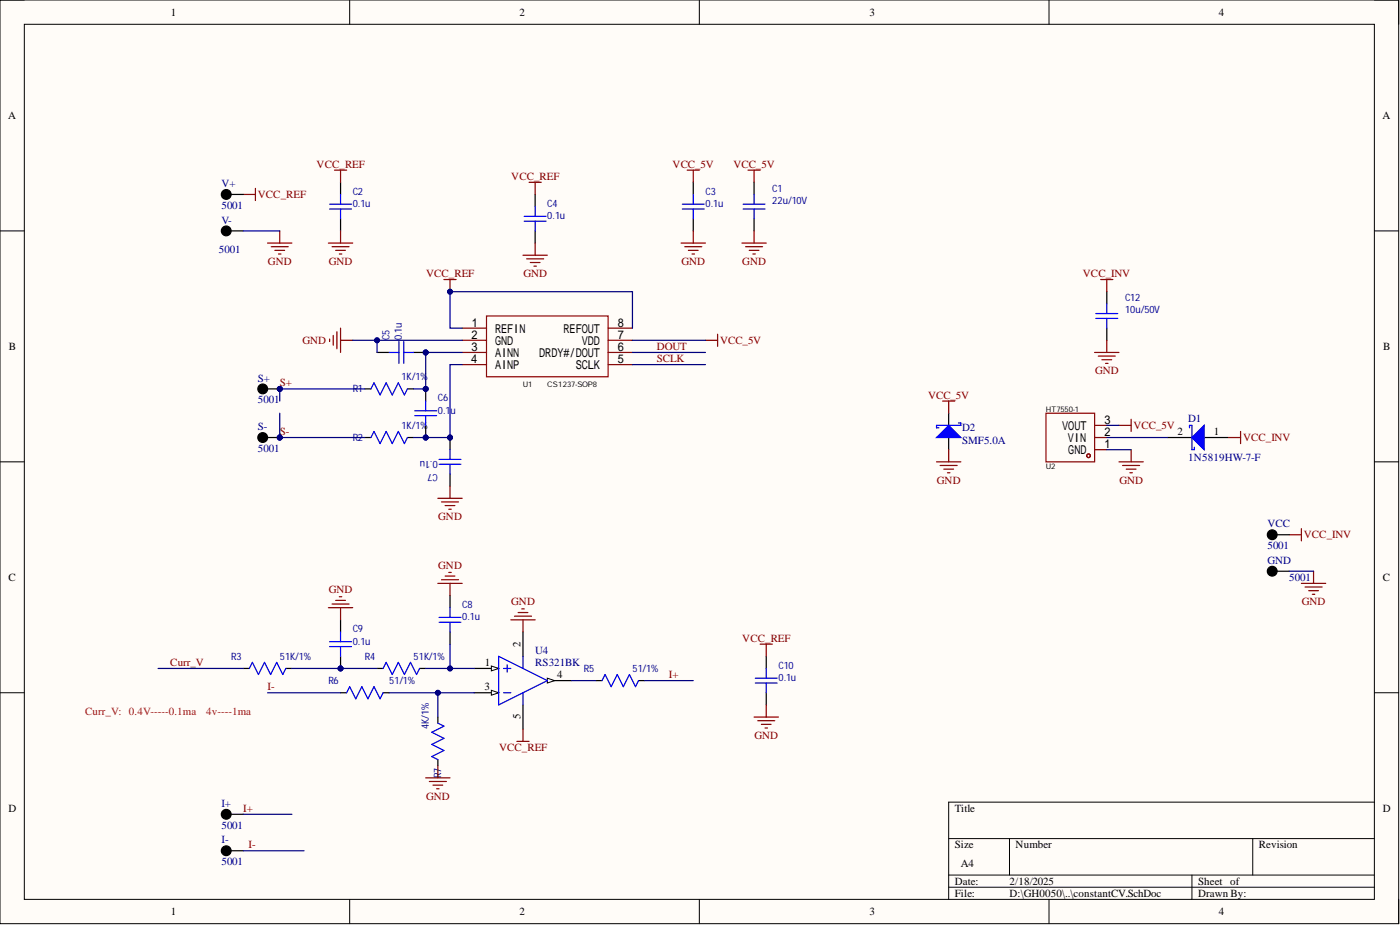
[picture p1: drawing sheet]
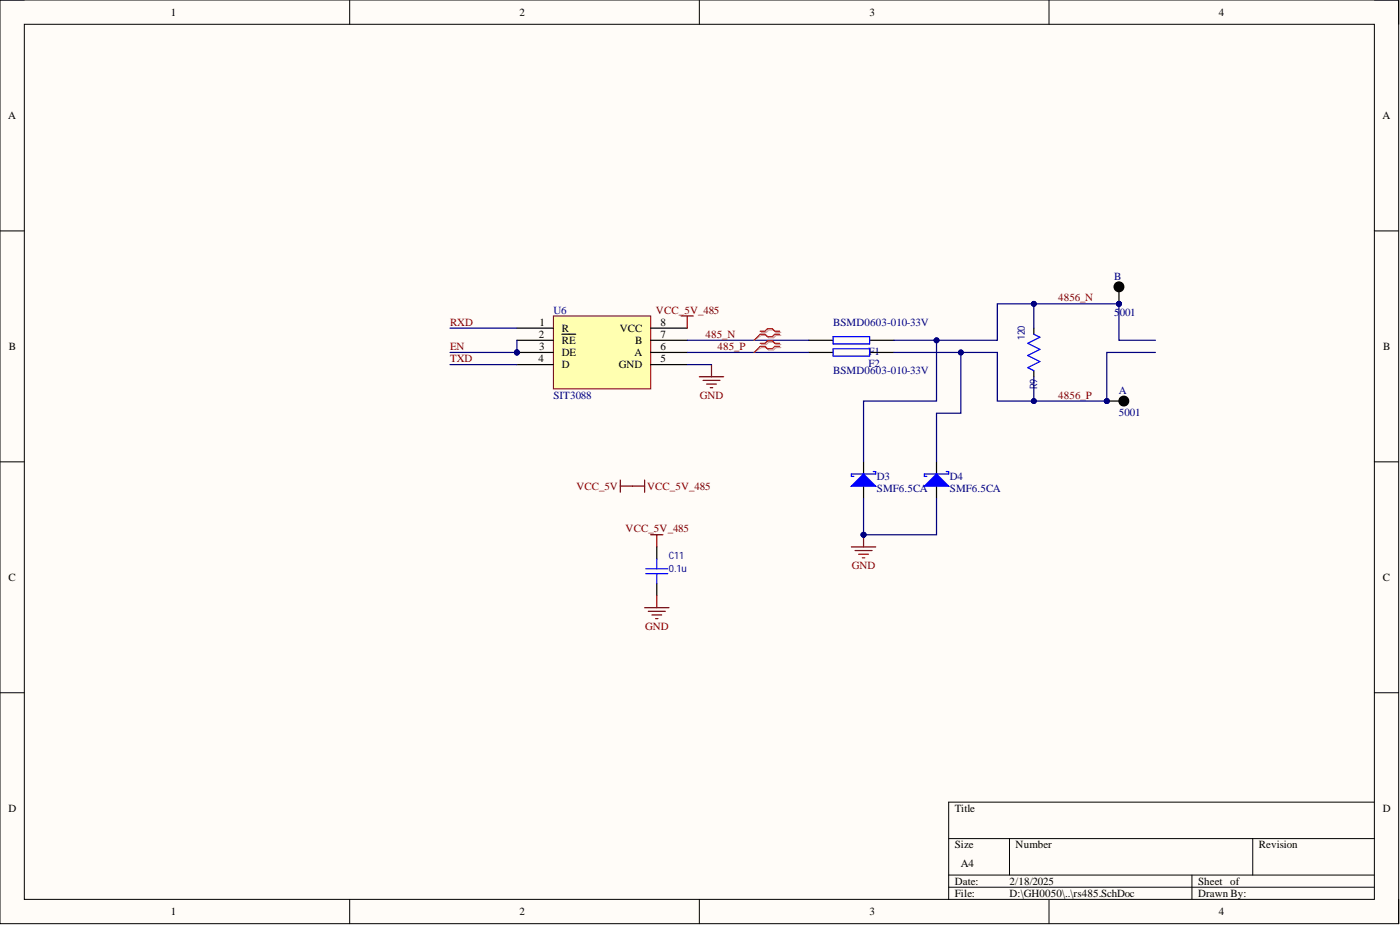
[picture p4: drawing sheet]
# Altium project TP_Conv.PrjPcb
2 sheets, 40 parts. Net scope: global (net labels, ports and power ports of the same name join across sheets).
Board file: sensor_V1.0.PcbDoc
Sheets:
  constantCV.SchDoc
  rs485.SchDoc

## Sheet constantCV.SchDoc
size A4; SheetNumber: 1; SheetTotal: 3

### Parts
C1  value 22u/10V  [CAPC2012X127N_0805]  (hidden comment: Capacitor_0805)
C2  value 0.1u  [CAPC1608X092N_0603]  (hidden comment: Capacitor_0603)
C3  value 0.1u  [CAPC1608X092N_0603]  (hidden comment: Capacitor_0603)
C4  value 0.1u  [CAPC1608X092N_0603]  (hidden comment: Capacitor_0603)
C5  value 0.1u  [CAPC1608X092N_0603]  (hidden comment: Capacitor_0603)
C6  value 0.1u  [CAPC1608X092N_0603]  (hidden comment: Capacitor_0603)  (no BOM)
C7  value 0.1u  [CAPC1608X092N_0603]  (hidden comment: Capacitor_0603)
C8  value 0.1u  [CAPC1608X092N_0603]  (hidden comment: Capacitor_0603)
C9  value 0.1u  [CAPC1608X092N_0603]  (hidden comment: Capacitor_0603)
C10  value 0.1u  [CAPC1608X092N_0603]  (hidden comment: Capacitor_0603)
C12  value 10u/50V  [CAPC2012X127N_0805]  (hidden comment: Capacitor_0805)
D1  1N5819HW-7-F  [DIOD-SOD-123-2_V]
D2  SMF5.0A  [SOD123]
GND  5001  [KSTN-5001]  (no BOM)
I+  5001  [KSTN-5001]  (no BOM)
I-  5001  [KSTN-5001]  (no BOM)
R1  1K/1%  [RESC1608X055N_0603]
R2  1K/1%  [RESC1608X055N_0603]
R3  value 51K/1%  [RESC1608X055N_0603]  (hidden comment: 1K/1%)
R4  value 51K/1%  [RESC1608X055N_0603]  (hidden comment: 1K/1%)
R5  51/1%  [RESC1608X055N_0603]
R6  51/1%  [RESC1608X055N_0603]
R7  value 4K/1%  [RESC1608X055N_0603]  (hidden comment: 1K/1%)
S+  5001  [KSTN-5001]  (no BOM)
S-  5001  [KSTN-5001]  (no BOM)
U1  CS1237-SOP8  [SOIC-8_L5.0-W4.0-P1.27-LS6.0-BL]
U2  HT7550-1  [SOT-89_L4.5-W2.5-P1.50-LS4.2-BR]
U4  RS321BK  [SHBL-SOT-23-5_N]
V+  5001  [KSTN-5001]  (no BOM)
V-  5001  [KSTN-5001]  (no BOM)
VCC  5001  [KSTN-5001]  (no BOM)

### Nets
GND: C1.2 C2.2 C3.2 C4.2 C5.1 C7.1 C8.1 C9.1 C10.2 C12.2 D2.1(A) GND.1 R7.2 U1.2(GND) U2.1(GND) U4.2(VSS) V-.1
VCC_5V: C1.1 C3.1 D2.2(K) U1.7(VDD) U2.3(VOUT)
VCC_INV: C12.1 D1.1(A) VCC.1
VCC_REF: C2.1 C4.1 C10.1 U1.1(REFIN) U1.8(REFOUT) U4.5(VDD) V+.1
Curr_V: R3.2
DOUT: U1.6(DRDY#/DOUT)
I+: I+.1 R5.1
I-: I-.1 R6.2
S+: R1.2 S+.1
S-: R2.2 S-.1
SCLK: U1.5(SCLK)
NetC5_2: C5.2 C6.1 R1.1 U1.3(AINN)
NetC6_2: C6.2 C7.2 R2.1 U1.4(AINP)
NetC8_2: C8.2 R4.1 U4.1(IN+)
NetC9_2: C9.2 R3.1 R4.2
NetD1_2: D1.2(K) U2.2(VIN)
NetR5_2: R5.2 U4.4(OUT)
NetR6_1: R6.1 R7.1 U4.3(IN-)

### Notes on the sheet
- (near R3) Curr_V:   0.4V-----0.1ma    4v----1ma

## Sheet rs485.SchDoc
size A4; SheetNumber: 4; SheetTotal: 3

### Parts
A  5001  [KSTN-5001]  (no BOM)
B  5001  [KSTN-5001]  (no BOM)
C11  value 0.1u  [CAPC1608X092N_0603]  (hidden comment: Capacitor_0603)
D3  SMF6.5CA  [SOD123]
D4  SMF6.5CA  [SOD123]
F1  BSMD0603-010-33V  [0603R]
F2  BSMD0603-010-33V  [0603R]
R9  120  [RESC1608X055N_0603]  (no BOM)
U6  SIT3088  [so-8]

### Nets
GND: C11.2 D3.1(A) D4.1(A) U6.5(GND)
VCC_5V: C11.1 U6.8(VCC)  [also labelled VCC_5V_485]
485_N: F1.2 U6.7(B)
485_P: F2.2 U6.6(A)
4856_N: B.1 D3.2(K) F1.1 R9.1
4856_P: A.1 D4.2(K) F2.1 R9.2
EN: U6.2(~{RE}) U6.3(DE)
RXD: U6.1(R)
TXD: U6.4(D)

### Layout directives
differential pair: 485_N, 485_P

## Nets that join several sheets
GND: constantCV (17 pins), rs485 (C11.2 D3.1 D4.1 U6.5)
VCC_5V: constantCV (5 pins), rs485 (C11.1 U6.8)
